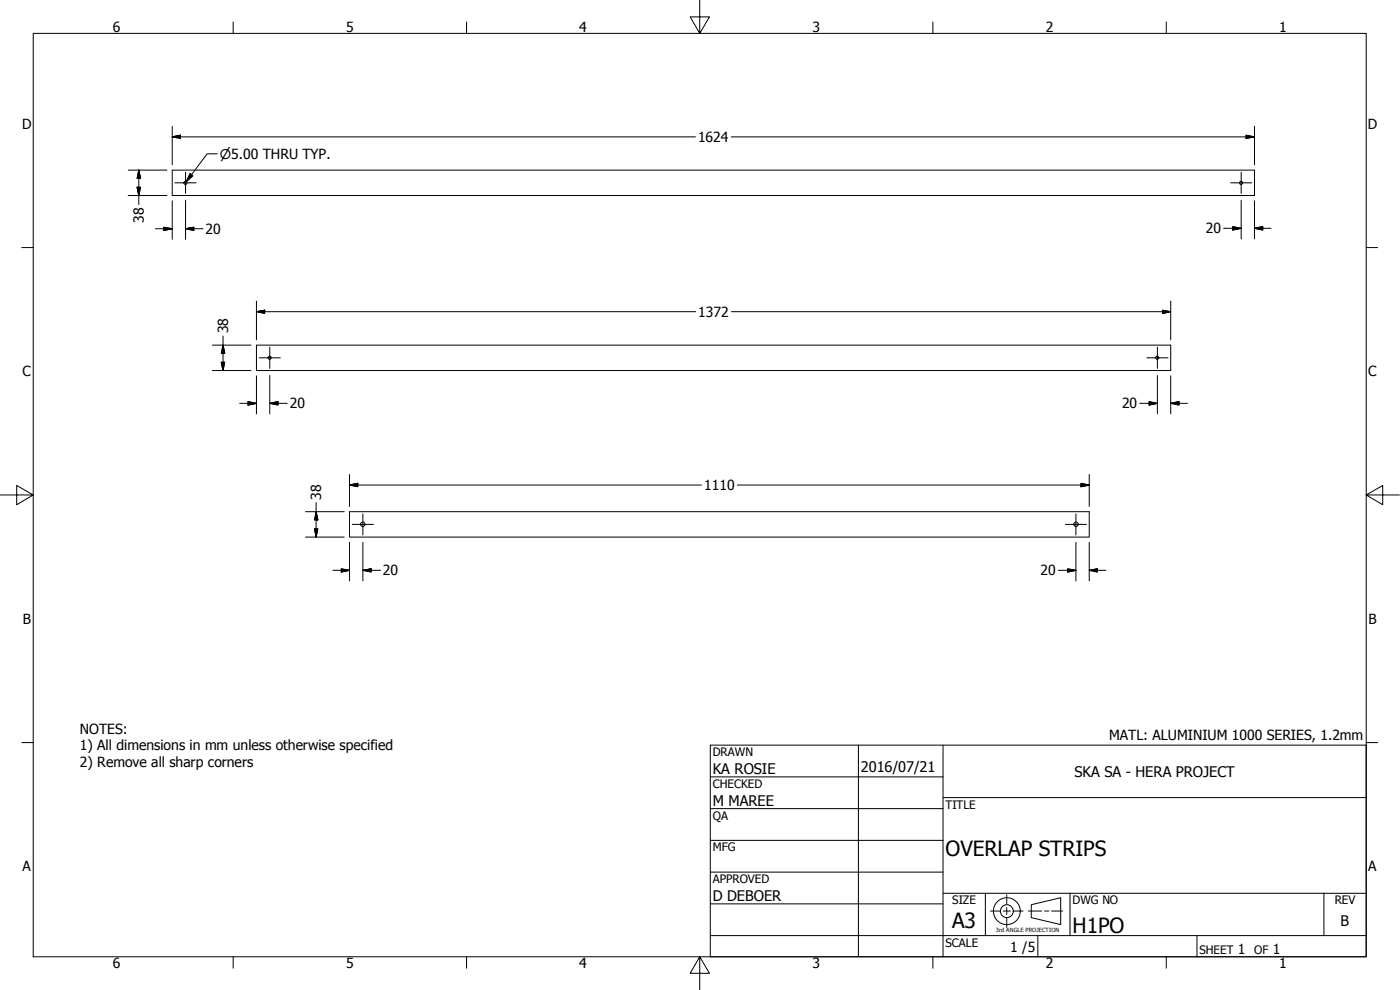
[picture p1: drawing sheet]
<svg xmlns="http://www.w3.org/2000/svg" width="420mm" height="297mm" viewBox="0 0 420 297" stroke-linecap="round" stroke-linejoin="round" font-family="sans-serif">
<!-- layer: Visible (ANSI) -->
<g fill="none" stroke="#000" stroke-width=".3">
<path d="M51.7 51h324.8v7.7h-324.8zM77 103.6h274.3v7.6h-274.3zM104.9 153.5h222v7.6h-222z"/>
<circle cx="55.7" cy="54.9" r=".48"/>
<circle cx="372.5" cy="54.9" r=".48"/>
<circle cx="80.9" cy="107.3" r=".48"/>
<circle cx="347.3" cy="107.3" r=".48"/>
<circle cx="108.9" cy="157.3" r=".67"/>
<circle cx="322.9" cy="157.3" r=".67"/>
</g>
<!-- layer: Border (ANSI) -->
<g fill="none" stroke="#000" stroke-width=".3">
<path d="M10 10h400v277.1h-400zM70 6.6v3.4M140 6.6v3.4M210 0v10l-2.9-4.9h5.8l-2.9 4.9M280 6.6v3.4M350 6.6v3.4M6.5 74.3h3.5M410 74.3h3.4M0 148.5h10l-5-2.8v5.7l5-2.9M410 148.5l5 2.9v-5.7l-5 2.8h10M6.5 222.8h3.5M410 222.8h3.4"/>
<path d="M70 287.1v3.4M140 287.1v3.4M210 287.1l2.9 4.9h-5.8l2.9-4.9v9.9M280 287.1v3.4M350 287.1v3.4"/>
</g>
<!-- layer: Title (ANSI) -->
<g fill="none" stroke="#000" stroke-width=".3">
<path d="M213.2 223.6h196.8v63.5h-196.8zM213.2 233.1h69.8M257.6 223.6v63.5M283 239.3h127M283 223.6v63.5M213.2 242.6h69.8M213.2 252.1h69.8M213.2 261.7h69.8M213.2 271.2h69.8M283 268h127M295.7 268v12.7M321.1 268v12.7"/>
<path d="M397.3 268v12.7M213.2 280.7h196.8M311.5 280.7v6.4M359.2 280.7v6.4"/>
</g>
<!-- layer: Dimension (ANSI) -->
<g fill="none" stroke="#000" stroke-width=".3">
<path d="M51.7 37.9v11.6M376.5 37.9v11.6M38.5 58.7h11.6M38.5 51h11.6M41.1 56.2h1.1l-.5 2.5zM41.7 51l.5 2.5h-1.1zM41.7 51v10.4M51.7 41.1l2.5-.5v.9zM51.7 41.1h157M219.5 41.1h157M374 40.6l2.5 .5-2.5 .4zM46.7 68.6h5"/>
<path d="M49.1 68.2l2.6 .4-2.6 .5zM51.7 60.2v11.6M55.7 68.6l2.5-.4v.9zM55.7 68.6h5.2M55.7 60.1v11.7M367.2 68.5h5.3M370 68l2.5 .5-2.5 .5zM372.5 60.1v11.6M376.5 68.5l2.5-.5v1zM376.5 60.2v11.5M376.5 68.5h4.9M77 93.5l2.4-.4v.9z"/>
<path d="M77 93.5h131.8M77 90.3v11.7M219.5 93.5h131.8M348.9 93.1l2.4 .4-2.4 .5zM351.3 90.3v11.7M63.8 103.6h11.5M63.8 111.2h11.5M66.4 108.7h1l-.5 2.5zM66.9 103.6l.5 2.4h-1zM66.9 100.8v10.4M77 112.8v11.4M81 112.6v11.6"/>
<path d="M347.3 112.6v11.6M351.3 112.8v11.4M71.9 121h5.1M74.4 120.5l2.6 .5-2.6 .5zM81 121l2.4-.5v1zM81 121h5.2M342.1 121h5.2M344.9 120.5l2.4 .5-2.4 .5zM351.3 121l2.5-.5v1zM351.3 121h5.1M91.7 153.5h11.6M94.4 158.7h1l-.5 2.4z"/>
<path d="M94.9 153.5l.5 2.5h-1zM94.9 150.8v10.3M104.9 145.5l2.5-.5v1zM104.9 145.5h105.6M104.9 142.4v9.5M221.3 145.5h105.6M324.4 145l2.5 .5-2.5 .5zM326.9 142.4v9.5M91.7 161.1h11.6M99.9 171.1h5M102.4 170.7l2.5 .4-2.5 .5zM104.9 162.7v11.6"/>
<path d="M108.9 171.1l2.5-.4v.9zM108.9 171.1h5.3M108.9 162.7v11.6M317.6 171.1h5.3M320.4 170.7l2.5 .4-2.5 .5zM322.9 162.7v11.6M326.9 171.1l2.5-.4v.9zM326.9 162.7v11.6M326.9 171.1h5"/>
</g>
<g fill="#000" stroke="#000" stroke-width=".3">
<path d="M41.1 56.2l.6 2.5zM41.1 56.2h1.1l-.5 2.5zM41.7 51l.5 2.5zM41.7 51l.5 2.5h-1.1zM51.7 41.1l2.5-.5zM51.7 41.1l2.5-.5v.9zM374 41.5l2.5-.4zM374 40.6l2.5 .5-2.5 .4zM49.1 69.1l2.6-.5zM49.1 68.2l2.6 .4-2.6 .5zM55.7 68.6l2.5-.4zM55.7 68.6l2.5-.4v.9z"/>
<path d="M370 69l2.5-.5zM370 68l2.5 .5-2.5 .5zM376.5 68.5l2.5-.5zM376.5 68.5l2.5-.5v1zM77 93.5l2.4-.4zM77 93.5l2.4-.4v.9zM348.9 94l2.4-.5zM348.9 93.1l2.4 .4-2.4 .5zM66.4 108.7l.5 2.5zM66.4 108.7h1l-.5 2.5zM66.9 103.6l.5 2.4zM66.9 103.6l.5 2.4h-1z"/>
<path d="M74.4 121.5l2.6-.5zM74.4 120.5l2.6 .5-2.6 .5zM81 121l2.4-.5zM81 121l2.4-.5v1zM344.9 121.5l2.4-.5zM344.9 120.5l2.4 .5-2.4 .5zM351.3 121l2.5-.5zM351.3 121l2.5-.5v1zM94.4 158.7l.5 2.4zM94.4 158.7h1l-.5 2.4zM94.9 153.5l.5 2.5zM94.9 153.5l.5 2.5h-1z"/>
<path d="M104.9 145.5l2.5-.5zM104.9 145.5l2.5-.5v1zM324.4 146l2.5-.5zM324.4 145l2.5 .5-2.5 .5zM102.4 171.6l2.5-.5zM102.4 170.7l2.5 .4-2.5 .5zM108.9 171.1l2.5-.4zM108.9 171.1l2.5-.4v.9zM320.4 171.6l2.5-.5zM320.4 170.7l2.5 .4-2.5 .5zM326.9 171.1l2.5-.4zM326.9 171.1l2.5-.4v.9z"/>
</g>
<!-- layer: Center Mark (ANSI) -->
<path d="M52.5 54.8h6.4M55.7 51.7v6.3M369.3 54.8h6.4M372.5 51.7v6.3M77.8 107.4h6.3M81 104.2v6.3M344.2 107.4h6.3M347.3 104.2v6.3M105.7 157.3h6.4M108.9 154.2v6.3M319.7 157.3h6.4M322.9 154.2v6.3" fill="none" stroke="#000" stroke-width=".3"/>
<!-- layer: Sketch Geometry (ANSI) -->
<g fill="none" stroke="#000" stroke-width=".3">
<path d="M297.2 273.4h2.8M301.1 273.4h2.1M302.1 268.5v2.8M302.1 272.3v2.1M302.1 275.5v2.7M304.3 273.4h2.7M308.6 273.4h4M309.5 271.4l8.8-2v8l-8.8-2.1zM313.5 273.4h1.3M315.6 273.4h3.3"/>
<circle cx="302.2" cy="273.4" r="4"/>
<circle cx="302.2" cy="273.4" r="1.94"/>
</g>
<!-- layer: Symbol (ANSI) -->
<path d="M57.1 52.1l.7 .7-1.9 1.7zM65.2 46.2h-3l-6.3 8.3" fill="none" stroke="#000" stroke-width=".3"/>
<path d="M57.1 52.1l-1.2 2.4zM57.1 52.1l.7 .7-1.9 1.7z" fill="#000" stroke="#000" stroke-width=".3"/>
<g font-size="6.3">
<text x="283.8" y="257">OVERLAP STRIPS</text>
<text x="285.8" y="278.6">A3</text>
<text x="321.9" y="279.8">H1PO</text>
</g>
<g font-size="4.4">
<text x="213.9" y="232.2">KA ROSIE</text>
<text x="258.4" y="231.6">2016/07/21</text>
<text x="322.5" y="233">SKA SA - HERA PROJECT</text>
<text x="213.9" y="241.9">M MAREE</text>
<text x="213.9" y="270.3">D DEBOER</text>
<text x="402.3" y="277.9">B</text>
</g>
<g font-size="4.2">
<text x="33.8" y="9.6">6</text>
<text x="103.9" y="9.6">5</text>
<text x="173.9" y="9.6">4</text>
<text x="243.8" y="9.6">3</text>
<text x="313.9" y="9.6">2</text>
<text x="383.9" y="9.6">1</text>
<text x="6.7" y="38.7">D</text>
<text x="410.5" y="38.7">D</text>
<text x="209.5" y="42.6">1624</text>
<text x="43.2" y="66.8" transform="rotate(-90 43.2 66.8)">38</text>
<text x="61.7" y="70.2">20</text>
<text x="361.9" y="70">20</text>
<text x="209.5" y="95">1372</text>
<text x="68.5" y="100" transform="rotate(-90 68.5 100)">38</text>
<text x="6.8" y="113">C</text>
<text x="410.7" y="113">C</text>
<text x="87" y="122.5">20</text>
<text x="336.7" y="122.5">20</text>
<text x="96.4" y="150" transform="rotate(-90 96.4 150)">38</text>
<text x="211.3" y="147.1">1110</text>
<text x="114.9" y="172.6">20</text>
<text x="312.3" y="172.6">20</text>
<text x="6.9" y="187.2">B</text>
<text x="410.7" y="187.2">B</text>
<text x="24" y="220.1">NOTES:</text>
<text x="332.9" y="222">MATL: ALUMINIUM 1000 SERIES, 1.2mm</text>
<text x="24" y="225.2">1) All dimensions in mm unless otherwise specified</text>
<text x="24" y="230.2">2) Remove all sharp corners</text>
<text x="6.8" y="261.4">A</text>
<text x="410.7" y="261.4">A</text>
<text x="303.2" y="285.6">1 /5</text>
<text x="371.5" y="286.2">1</text>
<text x="382" y="286.2">1</text>
<text x="33.8" y="290.5">6</text>
<text x="103.9" y="290.5">5</text>
<text x="173.9" y="290.5">4</text>
<text x="243.8" y="290.5">3</text>
<text x="313.9" y="290.5">2</text>
<text x="383.9" y="290.5">1</text>
</g>
<text font-size="4" x="66" y="47.7">⌀5.00 THRU TYP.</text>
<g font-size="3.5">
<text x="213.9" y="226.9">DRAWN</text>
<text x="213.9" y="236.4">CHECKED</text>
<text x="213.9" y="245.9">QA</text>
<text x="283.8" y="242.6">TITLE</text>
<text x="213.9" y="255.4">MFG</text>
<text x="213.9" y="265">APPROVED</text>
<text x="285.8" y="271.3">SIZE</text>
<text x="321.9" y="271.3">DWG NO</text>
<text x="400.6" y="271.3">REV</text>
<text x="283.8" y="284">SCALE</text>
<text x="360" y="286.2">SHEET</text>
<text x="376.4" y="286.2">OF</text>
</g>
<text font-size="1.7" x="298.9" y="279.8">3rd ANGLE PROJECTION</text>
</svg>
